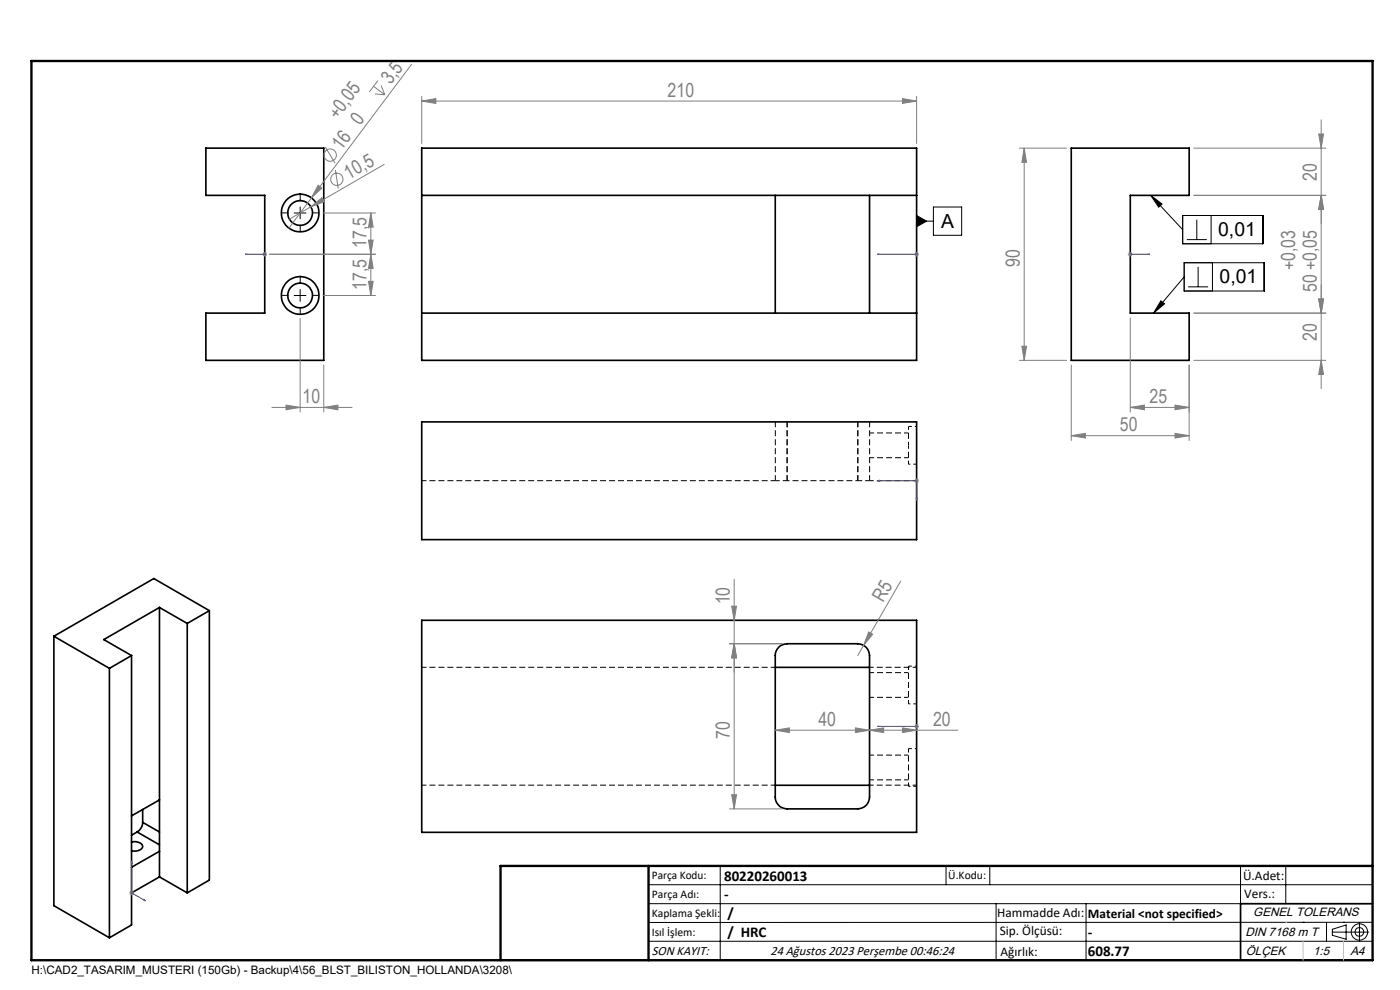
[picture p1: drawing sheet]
<svg xmlns="http://www.w3.org/2000/svg" width="297mm" height="210mm" viewBox="0 0 297 210" stroke-linecap="round" stroke-linejoin="round" font-family="sans-serif">
<g fill="none" stroke="#000" stroke-width=".35">
<path d="M43.7 31.4h25v45h-25v-10h12.5v-25h-12.5zM89.5 31.4h105v45h-105zM227.3 31.4h25v10h-12.5v25h12.5v10h-25zM89.5 41.4h105M164.5 41.4v25M184.5 41.4v25M89.5 66.4h105M89.5 89.5h105v25h-105zM11.4 135v57.1l11.8 6.8M11.4 135l11.8 6.8M27.9 139.1l-4.7 2.7M27.9 139.1v57.1l-4.7 2.7"/>
<path d="M33.8 128.9l-11.8 6.8 5.9 3.4M33.8 128.9l5.9 3.3M33.8 128.9v57.1M39.7 132.2v57.2M44.4 129.5l-11.8-6.8-21.2 12.3M44.4 129.5l-4.7 2.7M44.4 129.5v57.2l-4.7 2.7M89.5 131.6h105v45h-105zM165.2 137.3a2.72 2.72 0 0 1 1.8-.7h15a2.53 2.53 0 0 1 2.5 2.5v30a2.53 2.53 0 0 1-2.5 2.5h-15a2.53 2.53 0 0 1-2.5-2.5v-30a2.32 2.32 0 0 1 .7-1.8zM23.2 141.8v57.1M164.5 141.6h20M27.9 178.6a1.89 1.89 0 0 1 2.4 1 1.92 1.92 0 0 1-2.4 .9"/>
<path d="M29.1 176.5l-1.2 .7M29.1 176.5l4.7 2.7M30.3 174.4a2.46 2.46 0 0 1-1.2 2.1M30.3 171.7v2.7M30.3 174.4l3.5 2.1M33.8 169.7l-5.9 3.4M164.5 166.6h20M33.8 186l5.9 3.4M33.8 180.6l-5.9 3.4M33.8 186l-5.9 3.4M291.2 191.7h-28v12M106.2 203.7h185"/>
<circle cx="63.7" cy="45.2" r="2.63"/>
<circle cx="63.7" cy="45.2" r="4"/>
<circle cx="63.7" cy="62.7" r="2.63"/>
<circle cx="63.7" cy="62.7" r="4"/>
</g>
<path d="M164.5 102v-12.5M167 102v-12.5M182 102v-12.5M184.5 102v-12.5" fill="none" stroke="#000" stroke-width=".21" stroke-dasharray="1.3 .6" stroke-dashoffset=".1" stroke-linecap="butt"/>
<path d="M184.5 97.1h8.2M192.7 91.8h-8.2M164.5 102h2.5M164.5 102h-75M182 102h2.5M164.5 141.5h-75M184.5 147.9h8.2M192.7 142.7h-8.2M164.5 166.5h-75M184.5 165.4h8.2M192.7 160.2h-8.2" fill="none" stroke="#000" stroke-width=".21" stroke-dasharray="1.3 .6" stroke-dashoffset=".3" stroke-linecap="butt"/>
<path d="M167 102h15" fill="none" stroke="#000" stroke-width=".21" stroke-dasharray="1.3 .6" stroke-dashoffset=".8" stroke-linecap="butt"/>
<path d="M192.7 94.5v4M192.7 90.5v4" fill="none" stroke="#000" stroke-width=".21" stroke-dasharray="1.3 .6" stroke-dashoffset=".5" stroke-linecap="butt"/>
<path d="M194.5 102h-10M192.7 141.3v8M192.7 158.8v8M194.5 141.5h-10M194.5 166.5h-10" fill="none" stroke="#000" stroke-width=".21" stroke-dasharray="1.3 .6" stroke-dashoffset=".4" stroke-linecap="butt"/>
<path d="M192.7 98.5h1.8M194.5 90.5h-1.8M192.7 149.3h1.8M194.5 141.3h-1.8M194.5 158.8h-1.8M192.7 166.8h1.8" fill="none" stroke="#000" stroke-width=".21" stroke-dasharray="1.3 .6" stroke-dashoffset=".9" stroke-linecap="butt"/>
<g fill="none" stroke="#000" stroke-width=".21">
<path d="M62.4 45.2h2.5M63.7 43.9v2.5M194.5 45.7l2.1 1.2-2.1 1.2zM194.5 46.9h3.5M198 43.9h6v6h-6zM244.1 41.4l2.4 1.9-.7 .6zM244.1 41.4l6.8 7.3M250.9 45.7h17v6h-17zM251.2 55.7h17v6h-17zM251.2 58.7l-6.5 7.7M251.8 50.8h4.2M253.9 46.6v4.2"/>
<path d="M254.2 56.6v4.2M256.9 45.7v6M257.2 55.7v6M62.4 62.7h2.5M63.7 61.4v2.5M246.3 63.8l.8 .6-2.4 2zM252.1 60.8h4.2M137.6 187.7h153.6M137.6 191.7h153.6M137.6 199.7h153.6M152.8 183.7v20M200.7 183.7v4"/>
<path d="M210 183.7v4M211.3 191.7v12M230.4 191.7v12M263.2 183.7v20M272.8 183.7v8M276.4 195.6h.1M281.4 195.6v4.1M282.6 197.7h7.8M282.6 197.1l3-.9v3l-3-.8zM285 195.6h.1M288.4 195.8v3.8M291.2 195.6l-153.6 .1"/>
<circle cx="288.4" cy="197.7" r="1.74"/>
<circle cx="288.4" cy="197.7" r=".93"/>
</g>
<g fill="none" stroke="#808080" stroke-width=".21">
<path d="M79.2 18.3l2.4 1.8M79.5 19.9l2.1 .2M80.2 17.1l-1.8 2.4M80.9 18.1l.7 2M87.3 13.6l-21.2 28.4M67.5 39.3l.8 .6-2.2 2.1zM69 31.2l2.1 3.4M71.2 36l.6 4M81.5 34.9l-15.6 9M89.5 21.4l3-.5v1zM89.5 20.4v10M89.5 21.4h105"/>
<path d="M191.5 20.9l3 .5-3 .5zM194.5 20.4v10M216.3 31.4h10M217.3 31.4l.5 3h-1zM217.3 31.4v45M253.3 31.4h28M279.8 28.4h1l-.5 3zM280.3 25.4v57M55.7 53.9h1M55.8 53.6l.7 .7M56.2 53.4v1M56.5 53.6l-.7 .7"/>
<path d="M57.2 53.9h22.5M65.9 43.9l2.4-2 .5 .9zM65.9 43.9l-4.5 2.6M66.1 42l-4.8 6.4M68.5 45.2h11.2M78.2 59.7h1l-.5 3zM78.2 50.9h1l-.5 3zM78.7 53.9l.5 3h-1zM78.7 45.2l.5 3h-1zM78.7 45.2v17.5M194 53.9h.9M194.1 53.6l.7 .7"/>
<path d="M194.5 53.4v1M194.8 53.6l-.7 .7M239.3 53.9h1M239.4 53.6l.7 .7M239.8 53.4v1M240.1 53.6l-.7 .7M253.3 41.4h28M280.3 41.4l.5 3h-1zM63.7 67.5v19.9M68.5 62.7h11.2M68.7 77.4v10M216.3 76.4h10"/>
<path d="M216.8 73.4h1l-.5 3zM227.3 77.4v16M239.8 67.4v20M252.3 77.4v16M253.3 76.4h28M253.3 66.4h28M279.8 63.4h1l-.5 3zM280.3 76.4l.5 3h-1zM57.7 86.4h17M60.7 85.9l3 .5-3 .5zM68.7 86.4l3-.5v1zM227.3 92.4l3-.5v1z"/>
<path d="M227.3 92.4h25M239.8 86.4l3-.5v1zM239.8 86.4h12.5M249.3 85.9l3 .5-3 .5zM249.3 91.9l3 .5-3 .5zM194 102h.9M194.1 101.6l.7 .7M194.5 101.5v1M194.8 101.6l-.7 .7M154.7 136.6h11.2M155.2 128.6h1l-.4 3zM155.8 136.6l.4 3h-1z"/>
<path d="M155.8 122.9v48.7M183.2 136.9l-1.2 2.2M184.3 134l.8 .5-1.9 2.4zM191.1 123.3l-7.9 13.6M164.5 154.9l3-.5v1zM164.5 154.9h38.7M181.5 154.4l3 .5-3 .5zM184.5 154.9l3-.5v1zM191.5 154.4l3 .5-3 .5zM194 154.1h.9M194.1 153.7l.7 .7M194.5 153.6v1"/>
<path d="M194.8 153.7l-.7 .7M154.7 171.6h11.2M155.2 168.6h1l-.4 3zM27.4 189.4h1M27.6 189l.7 .8M27.9 188.9v1M28.3 189l-.7 .8"/>
<circle cx="70" cy="32.9" r="1.31"/>
<circle cx="71.5" cy="38" r="1.31"/>
</g>
<g fill="none" stroke="#00f" stroke-width=".21">
<path d="M52 53.9h.4h-.4M52 53.9h4.2M56.1 53.9h.2zM56.2 53.9h.1M186.2 53.9h.3h-.3M186.2 53.9h8.3M194.3 53.9h.3zM194.5 53.9h.1M239.7 53.9h.2zM239.8 53.9h.1M239.8 53.9h4.1M243.9 53.9h-.4h.4"/>
<path d="M186.2 102l.3-.1v.2zM186.2 102h8.3v4.1M194.3 105.7h.3l-.1 .4zM186.2 154.1h.3h-.3M186.2 154.1h8.3M194.3 154.1h.3zM194.5 154.1h.1M27.9 182.6v6.8l3 1.7M27.9 182.6l.1 .4-.2-.1zM30.6 190.8l.3 .3-.3-.1z"/>
</g>
<path d="M61.2 45.2h-1.4M63.7 42.7v-1.4M63.7 47.7v1.3M66.2 45.2h1.4M61.2 62.7h-1.4M63.7 60.2v-1.4M63.7 65.2v1.3M66.2 62.7h1.4" fill="none" stroke="#000" stroke-width=".21" stroke-dasharray="15.2 1.3 1.3 1.3" stroke-linecap="butt"/>
<path d="M6.7 12.9h284.5v190.8h-284.5zM137.6 183.7v20M291.2 183.7h-185v20" fill="none" stroke="#000" stroke-width=".5"/>
<path d="M272.8 195.6h.1M276.4 199.7v4M285 199.7v4" fill="none" stroke="#c0c0c0" stroke-width=".21"/>
<path d="M244.1 41.4l2.4 1.9-.7 .6zM246.3 63.8l.8 .6-2.4 2zM194.5 45.7l2.1 1.2-2.1 1.2z" fill="#000"/>
<g fill="#00f">
<path d="M243.5 53.9h.4zM239.7 53.9h.2z"/>
<path d="M194.3 53.9h.3zM186.2 53.9h.3zM194.3 105.7l.2 .4 .1-.4zM186.2 102l.3 .1v-.2zM194.3 154.1h.3zM186.2 154.1h.3z"/>
<path d="M30.6 190.8l.3 .3-.3-.1zM27.9 182.6l.1 .4-.2-.1z"/>
<path d="M52 53.9h.4zM56.1 53.9h.2z"/>
</g>
<g fill="#808080">
<path d="M65.9 43.9l2.4-2 .5 .9z"/>
<path d="M67.5 39.3l.8 .6-2.2 2.1z"/>
<path d="M184.3 134l.8 .5-1.9 2.4z"/>
<path d="M89.5 21.4l3-.5v1zM191.5 20.9l3 .5-3 .5zM60.7 85.9l3 .5-3 .5zM68.7 86.4l3-.5v1z"/>
<path d="M184.5 154.9l3-.5v1zM191.5 154.4l3 .5-3 .5z"/>
<path d="M239.8 86.4l3-.5v1zM249.3 85.9l3 .5-3 .5z"/>
<path d="M227.3 92.4l3-.5v1zM249.3 91.9l3 .5-3 .5z"/>
<path d="M181.5 154.4l3 .5-3 .5zM164.5 154.9l3-.5v1z"/>
<path d="M280.3 41.4l.5 3h-1zM279.8 28.4h1l-.5 3zM155.8 136.6l.4 3h-1zM155.2 128.6h1l-.4 3zM78.2 59.7h1l-.5 3zM78.7 53.9l.5 3h-1z"/>
<path d="M280.3 76.4l.5 3h-1zM279.8 63.4h1l-.5 3z"/>
<path d="M280.3 41.4l.5 3h-1zM279.8 63.4h1l-.5 3zM217.3 31.4l.5 3h-1zM216.8 73.4h1l-.5 3zM155.8 136.6l.4 3h-1zM155.2 168.6h1l-.4 3zM78.7 45.2l.5 3h-1zM78.2 50.9h1l-.5 3z"/>
</g>
<g font-size="4.1" fill="#808080">
<text x="82.9" y="18.1" transform="rotate(-53 82.9 18.1)">3,5</text>
<text x="141.6" y="20.5">210</text>
<text x="71.6" y="25.5" transform="rotate(-53 71.6 25.5)">+0,05</text>
<text x="76.4" y="26.7" transform="rotate(-53 76.4 26.7)">0</text>
<text x="72.5" y="32" transform="rotate(-53 72.5 32)">16</text>
<text x="74" y="38.2" transform="rotate(-30 74 38.2)">10,5</text>
<text x="279.4" y="38.4" transform="rotate(-90 279.4 38.4)">20</text>
<text x="77.8" y="52.6" transform="rotate(-90 77.8 52.6)">17,5</text>
<text x="216.4" y="56.7" transform="rotate(-90 216.4 56.7)">90</text>
<text x="274.7" y="57.3" transform="rotate(-90 274.7 57.3)">+0,03</text>
<text x="77.8" y="61.5" transform="rotate(-90 77.8 61.5)">17,5</text>
<text x="279.4" y="62" transform="rotate(-90 279.4 62)">50 +0,05</text>
<text x="279.4" y="72.3" transform="rotate(-90 279.4 72.3)">20</text>
<text x="64.2" y="85.5">10</text>
<text x="243.9" y="85.5">25</text>
<text x="237.6" y="91.5">50</text>
<text x="154.8" y="128.2" transform="rotate(-90 154.8 128.2)">10</text>
<text x="187.4" y="127.9" transform="rotate(-60 187.4 127.9)">R5</text>
<text x="173.6" y="154">40</text>
<text x="197.9" y="154">20</text>
<text x="154.8" y="156.8" transform="rotate(-90 154.8 156.8)">70</text>
</g>
<g font-size="4.1">
<text x="199.7" y="48.3">A</text>
<text x="258.4" y="50.1">0,01</text>
<text x="258.7" y="60.1">0,01</text>
</g>
<g font-size="3.2">
<text x="153.6" y="190.8">-</text>
<text x="153.6" y="186.8">80220260013</text>
<text x="154.3" y="194.8">/</text>
<text x="154.3" y="198.8">/ HRC</text>
<text x="230.8" y="198.7">-</text>
<text x="230.8" y="202.8">608.77</text>
</g>
<g font-size="2.8">
<text x="263.7" y="186.7">Ü.Adet:</text>
<text x="263.9" y="190.5">Vers.:</text>
<text x="211.5" y="194.5">Hammadde Adı:</text>
<text x="230.8" y="194.7">Material &lt;not specified&gt;</text>
<text x="138.3" y="202.6">SON KAYIT:</text>
<text x="163.4" y="202.6">24 Ağustos 2023 Perşembe 00:46:24</text>
<text x="212.1" y="198.4">Sip. Ölçüsü:</text>
<text x="212.2" y="202.7">Ağırlık:</text>
</g>
<g font-size="2.6">
<text x="265.9" y="194.4">GENEL TOLERANS</text>
<text x="264.2" y="198.5">DIN 7168 m T</text>
<text x="264.3" y="202.6">ÖLÇEK</text>
<text x="278.5" y="202.6">1:5</text>
<text x="286.5" y="202.6">A4</text>
</g>
<g font-size="2.5">
<text x="138.3" y="186.4">Parça Kodu:</text>
<text x="138.3" y="190.5">Parça Adı:</text>
<text x="201.2" y="186.5">Ü.Kodu:</text>
<text x="138.3" y="194.5">Kaplama Şekli:</text>
<text x="138.3" y="198.6">Isıl İşlem:</text>
<text x="6.7" y="206.7">H:\CAD2_TASARIM_MUSTERI (150Gb) - Backup\4\56_BLST_BILISTON_HOLLANDA\3208\</text>
</g>
</svg>
